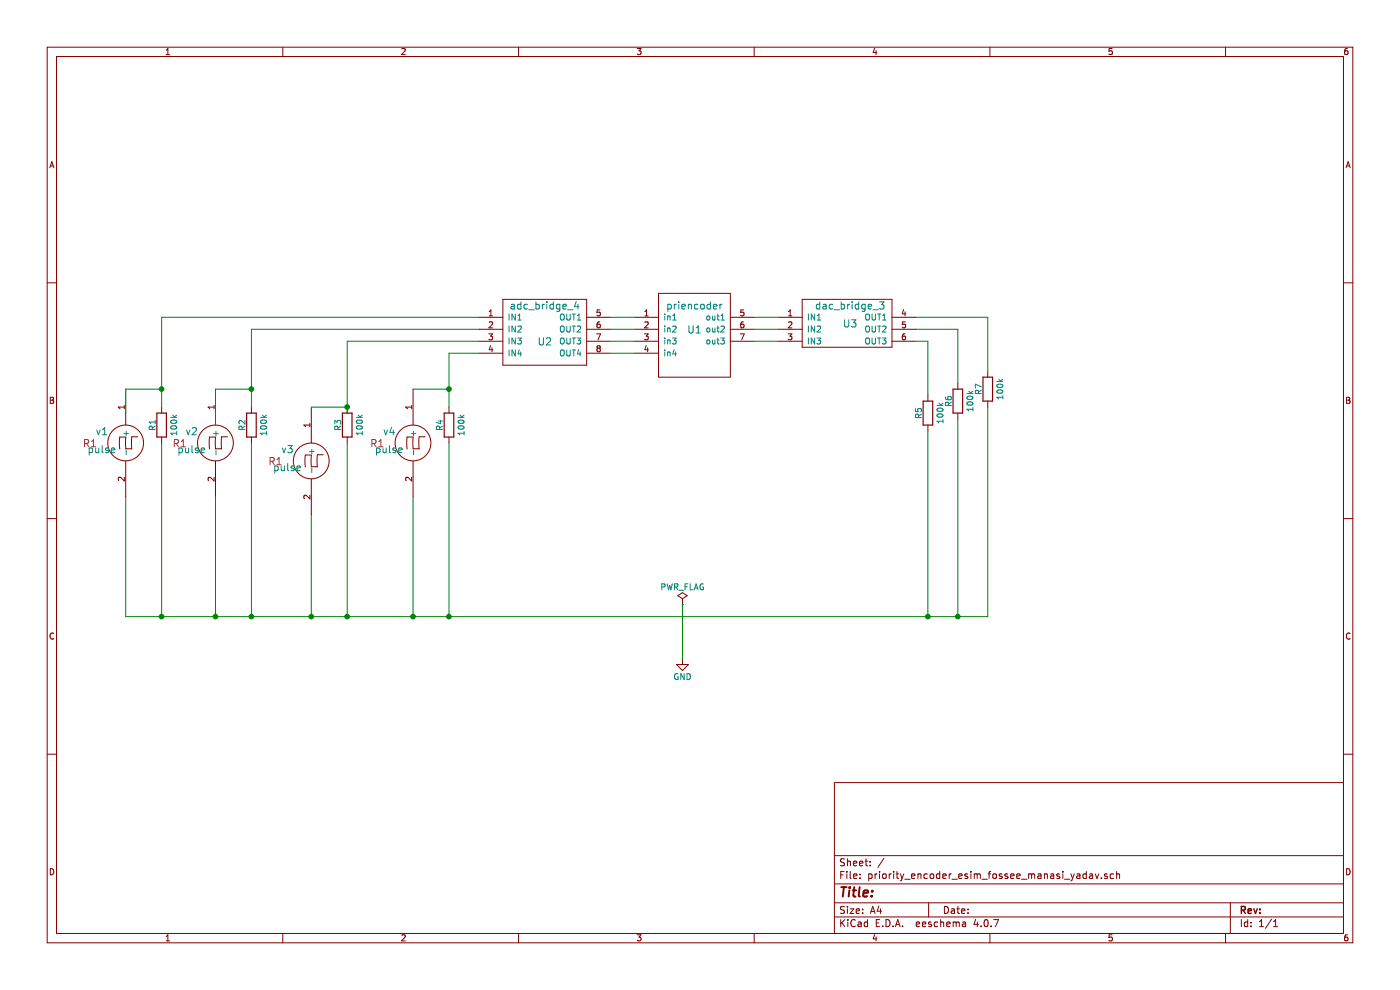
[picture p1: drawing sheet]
EESchema Schematic File Version 2
LIBS:adc-dac
LIBS:memory
LIBS:xilinx
LIBS:microcontrollers
LIBS:dsp
LIBS:microchip
LIBS:analog_switches
LIBS:motorola
LIBS:texas
LIBS:intel
LIBS:audio
LIBS:interface
LIBS:digital-audio
LIBS:philips
LIBS:display
LIBS:cypress
LIBS:siliconi
LIBS:opto
LIBS:atmel
LIBS:contrib
LIBS:power
LIBS:eSim_Plot
LIBS:transistors
LIBS:conn
LIBS:eSim_User
LIBS:regul
LIBS:74xx
LIBS:cmos4000
LIBS:eSim_Analog
LIBS:eSim_Devices
LIBS:eSim_Digital
LIBS:eSim_Hybrid
LIBS:eSim_Miscellaneous
LIBS:eSim_Power
LIBS:eSim_Sources
LIBS:eSim_Subckt
LIBS:eSim_Nghdl
EELAYER 25 0
EELAYER END
$Descr A4 11693 8268
encoding utf-8
Sheet 1 1
Title ""
Date ""
Rev ""
Comp ""
Comment1 ""
Comment2 ""
Comment3 ""
Comment4 ""
$EndDescr
$Comp
L priencoder U1
U 1 1
P 2950 4550
F 0 "U1" H 5800 6350 60  0000 C CNN
F 1 "priencoder" H 5800 6550 60  0000 C CNN
F 2 "" H 5800 6500 60  0000 C CNN
F 3 "" H 5800 6500 60  0000 C CNN
	1    2950 4550
	1    0    0    -1  
$EndComp
$Comp
L adc_bridge_4 U2
U 1 1
P 4550 2850
F 0 "U2" H 4550 2850 60  0000 C CNN
F 1 "adc_bridge_4" H 4550 3150 60  0000 C CNN
F 2 "" H 4550 2850 60  0000 C CNN
F 3 "" H 4550 2850 60  0000 C CNN
	1    4550 2850
	1    0    0    -1  
$EndComp
$Comp
L dac_bridge_3 U3
U 1 1
P 7100 2700
F 0 "U3" H 7100 2700 60  0000 C CNN
F 1 "dac_bridge_3" H 7100 2850 60  0000 C CNN
F 2 "" H 7100 2700 60  0000 C CNN
F 3 "" H 7100 2700 60  0000 C CNN
	1    7100 2700
	1    0    0    -1  
$EndComp
$Comp
L resistor R7
U 1 1
P 8300 3300
F 0 "R7" H 8350 3430 50  0000 C CNN
F 1 "100k" H 8350 3250 50  0000 C CNN
F 2 "" H 8350 3280 30  0000 C CNN
F 3 "" V 8350 3350 30  0000 C CNN
	1    8300 3300
	0    -1   -1   0   
$EndComp
$Comp
L resistor R4
U 1 1
P 3800 3600
F 0 "R4" H 3850 3730 50  0000 C CNN
F 1 "100k" H 3850 3550 50  0000 C CNN
F 2 "" H 3850 3580 30  0000 C CNN
F 3 "" V 3850 3650 30  0000 C CNN
	1    3800 3600
	0    -1   -1   0   
$EndComp
$Comp
L pulse v4
U 1 1
P 3450 3700
F 0 "v4" H 3250 3800 60  0000 C CNN
F 1 "pulse" H 3250 3650 60  0000 C CNN
F 2 "R1" H 3150 3700 60  0000 C CNN
F 3 "" H 3450 3700 60  0000 C CNN
	1    3450 3700
	1    0    0    -1  
$EndComp
$Comp
L resistor R3
U 1 1
P 2950 3600
F 0 "R3" H 3000 3730 50  0000 C CNN
F 1 "100k" H 3000 3550 50  0000 C CNN
F 2 "" H 3000 3580 30  0000 C CNN
F 3 "" V 3000 3650 30  0000 C CNN
	1    2950 3600
	0    -1   -1   0   
$EndComp
$Comp
L pulse v3
U 1 1
P 2600 3850
F 0 "v3" H 2400 3950 60  0000 C CNN
F 1 "pulse" H 2400 3800 60  0000 C CNN
F 2 "R1" H 2300 3850 60  0000 C CNN
F 3 "" H 2600 3850 60  0000 C CNN
	1    2600 3850
	1    0    0    -1  
$EndComp
$Comp
L resistor R2
U 1 1
P 2150 3600
F 0 "R2" H 2200 3730 50  0000 C CNN
F 1 "100k" H 2200 3550 50  0000 C CNN
F 2 "" H 2200 3580 30  0000 C CNN
F 3 "" V 2200 3650 30  0000 C CNN
	1    2150 3600
	0    -1   -1   0   
$EndComp
$Comp
L pulse v2
U 1 1
P 1800 3700
F 0 "v2" H 1600 3800 60  0000 C CNN
F 1 "pulse" H 1600 3650 60  0000 C CNN
F 2 "R1" H 1500 3700 60  0000 C CNN
F 3 "" H 1800 3700 60  0000 C CNN
	1    1800 3700
	1    0    0    -1  
$EndComp
$Comp
L resistor R1
U 1 1
P 1400 3600
F 0 "R1" H 1450 3730 50  0000 C CNN
F 1 "100k" H 1450 3550 50  0000 C CNN
F 2 "" H 1450 3580 30  0000 C CNN
F 3 "" V 1450 3650 30  0000 C CNN
	1    1400 3600
	0    -1   -1   0   
$EndComp
$Comp
L pulse v1
U 1 1
P 1050 3700
F 0 "v1" H 850 3800 60  0000 C CNN
F 1 "pulse" H 850 3650 60  0000 C CNN
F 2 "R1" H 750 3700 60  0000 C CNN
F 3 "" H 1050 3700 60  0000 C CNN
	1    1050 3700
	1    0    0    -1  
$EndComp
$Comp
L PWR_FLAG #FLG01
U 1 1
P 5700 5050
F 0 "#FLG01" H 5700 5125 50  0001 C CNN
F 1 "PWR_FLAG" H 5700 5200 50  0000 C CNN
F 2 "" H 5700 5050 50  0001 C CNN
F 3 "" H 5700 5050 50  0001 C CNN
	1    5700 5050
	1    0    0    -1  
$EndComp
$Comp
L resistor R5
U 1 1
P 7800 3500
F 0 "R5" H 7850 3630 50  0000 C CNN
F 1 "100k" H 7850 3450 50  0000 C CNN
F 2 "" H 7850 3480 30  0000 C CNN
F 3 "" V 7850 3550 30  0000 C CNN
	1    7800 3500
	0    -1   -1   0   
$EndComp
Wire Wire Line
	4000 2950 3750 2950
Connection ~ 3750 3250
Wire Wire Line
	3750 3250 3450 3250
Wire Wire Line
	3750 2950 3750 3400
Connection ~ 2100 3250
Wire Wire Line
	2100 3250 1800 3250
Wire Wire Line
	1800 3250 1800 3550
Wire Wire Line
	2100 2750 2100 3400
Connection ~ 1350 3250
Wire Wire Line
	1350 2650 1350 3400
Wire Wire Line
	4000 2850 2900 2850
Wire Wire Line
	4000 2750 2100 2750
Wire Wire Line
	4000 2650 1350 2650
Wire Wire Line
	1050 4150 1050 5150
Wire Wire Line
	1050 5150 8250 5150
Wire Wire Line
	2600 4300 2600 5150
Connection ~ 2600 5150
Connection ~ 3450 5150
Wire Wire Line
	1800 4150 1800 5150
Connection ~ 1800 5150
Wire Wire Line
	5300 2650 5100 2650
Wire Wire Line
	5300 2750 5100 2750
Wire Wire Line
	5300 2850 5100 2850
Wire Wire Line
	5100 2950 5300 2950
Wire Wire Line
	1350 3700 1350 5150
Connection ~ 1350 5150
Wire Wire Line
	2100 3700 2100 5150
Connection ~ 2100 5150
Wire Wire Line
	2900 3700 2900 5150
Connection ~ 2900 5150
Wire Wire Line
	3750 5150 3750 3700
Connection ~ 3750 5150
Wire Wire Line
	6300 2650 6500 2650
Wire Wire Line
	6500 2850 6300 2850
Wire Wire Line
	6500 2750 6300 2750
Wire Wire Line
	8250 2650 8250 3100
Wire Wire Line
	7750 2850 7750 3300
Wire Wire Line
	7650 2850 7750 2850
$Comp
L resistor R6
U 1 1
P 8050 3400
F 0 "R6" H 8100 3530 50  0000 C CNN
F 1 "100k" H 8100 3350 50  0000 C CNN
F 2 "" H 8100 3380 30  0000 C CNN
F 3 "" V 8100 3450 30  0000 C CNN
	1    8050 3400
	0    -1   -1   0   
$EndComp
Wire Wire Line
	8000 2750 8000 3200
Wire Wire Line
	7650 2650 8250 2650
Wire Wire Line
	7650 2750 8000 2750
Wire Wire Line
	8250 5150 8250 3400
Wire Wire Line
	8000 3500 8000 5150
Connection ~ 8000 5150
Wire Wire Line
	7750 3600 7750 5150
Connection ~ 7750 5150
$Comp
L GND #PWR02
U 1 1
P 5700 5500
F 0 "#PWR02" H 5700 5250 50  0001 C CNN
F 1 "GND" H 5700 5350 50  0000 C CNN
F 2 "" H 5700 5500 50  0001 C CNN
F 3 "" H 5700 5500 50  0001 C CNN
	1    5700 5500
	1    0    0    -1  
$EndComp
Wire Wire Line
	1350 3250 1050 3250
Wire Wire Line
	1050 3250 1050 3450
Wire Wire Line
	3450 4150 3450 5150
Wire Wire Line
	2900 2850 2900 3450
Wire Wire Line
	2900 3400 2600 3400
Connection ~ 2900 3400
Wire Wire Line
	5700 5050 5700 5500
$EndSCHEMATC
